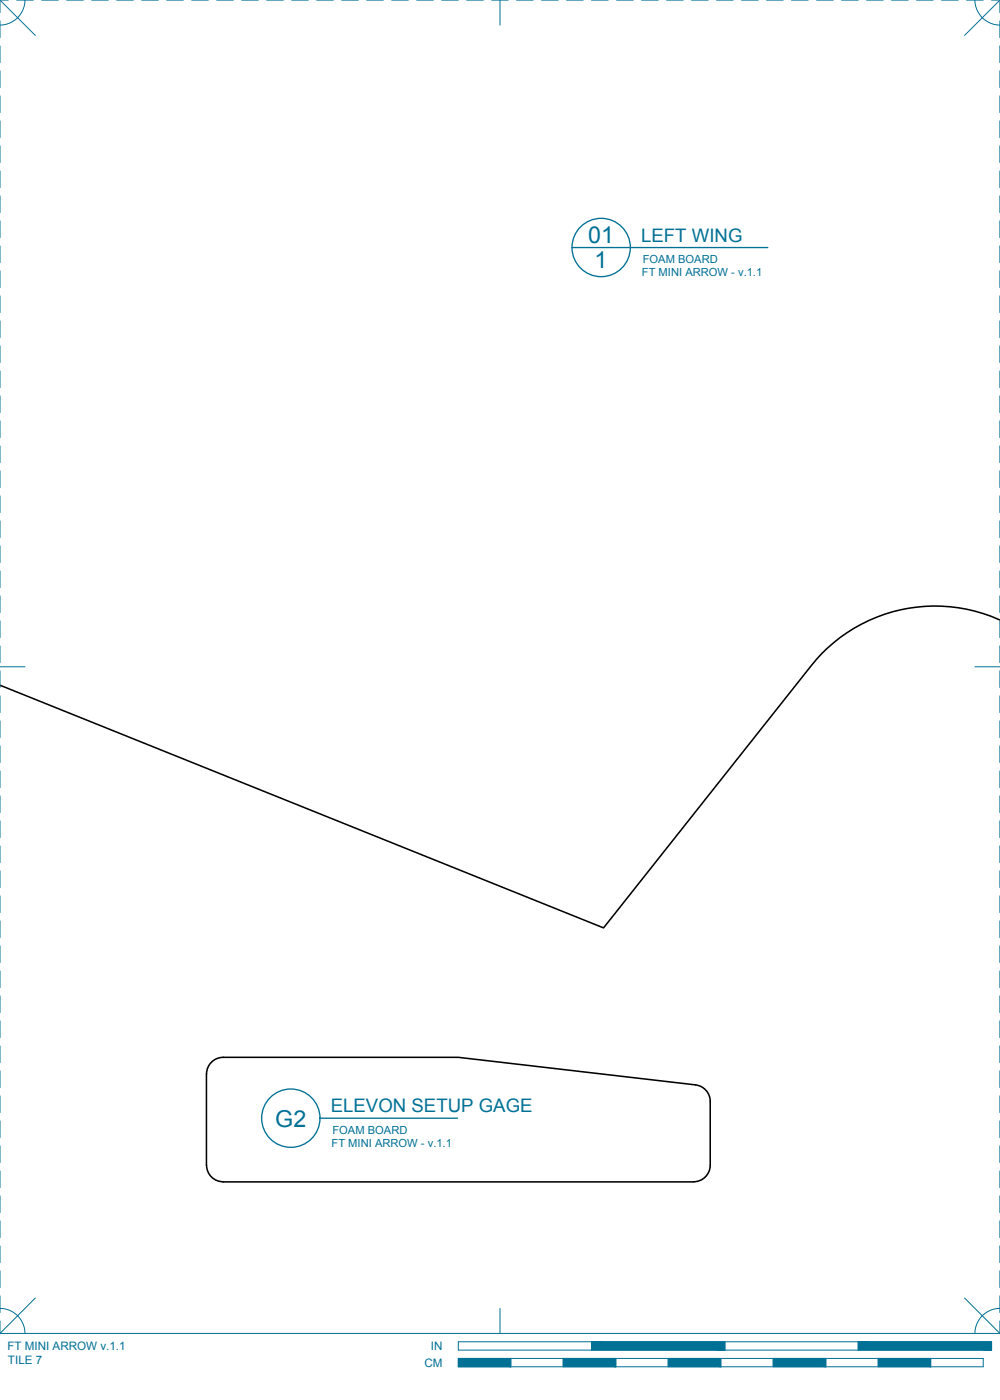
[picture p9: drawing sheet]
<svg xmlns="http://www.w3.org/2000/svg" width="190mm" height="267mm" viewBox="0 0 190 267" stroke-linecap="round" stroke-linejoin="round" font-family="sans-serif">
<!-- layer: 01 CUT -->
<path d="M190.5 118.1a30.1 30.1 0 0 0-36 8.8l-39.5 49.9-115-46.3M42.5 201.4h44.8l45.2 5.3a3.2 3.2 0 0 1 2.8 3.1v12.2a3.2 3.2 0 0 1-3.2 3.1M42.5 201.4a3.2 3.2 0 0 0-3.2 3.2v17.4a3.2 3.2 0 0 0 3.2 3.1M42.5 225.1h89.6" fill="none" stroke="#000" stroke-width=".3"/>
<!-- layer: 23 NOTES -->
<g fill="none" stroke="#007095" stroke-width=".25">
<path d="M109 47.2h37.3M61 213h26.1"/>
<circle cx="114.5" cy="47.1" r="5.6"/>
<circle cx="55.4" cy="213" r="5.6"/>
</g>
<!-- layer: 22 TILED -->
<g fill="#007095" stroke="#007095" stroke-width=".19">
<path d="M163.5 255.6l25.4 1.6v-1.6zM163.5 255.6l25.4 1.6h-25.4z"/>
<path d="M112.7 255.6l25.4 1.6v-1.6zM112.7 255.6l25.4 1.6h-25.4z"/>
<path d="M167.3 258.8l10 1.6v-1.6zM167.3 258.8l10 1.6h-10z"/>
<path d="M147.3 258.8l10 1.6v-1.6zM147.3 258.8l10 1.6h-10z"/>
<path d="M127.3 258.8l10 1.6v-1.6zM127.3 258.8l10 1.6h-10z"/>
<path d="M107.3 258.8l10 1.6v-1.6zM107.3 258.8l10 1.6h-10z"/>
<path d="M87.3 258.8l10 1.6v-1.6zM87.3 258.8l10 1.6h-10z"/>
</g>
<g fill="none" stroke="#007095" stroke-width=".19">
<path d="M0 0h1.6M0 0v2.4M0 4v3.2M0 8.7v3.2M0 13.5v3.2M0 18.3v3.1M0 0l6.7 6.8M3.2 0h3.1M4.8 0a4.8 4.8 0 0 1-4.8 4.8M7.9 0h3.2M12.7 0h3.2M17.5 0h3.1"/>
<path d="M22.2 0h3.2M27 0h3.2M31.7 0h3.2M36.5 0h3.2M41.3 0h3.1M46 0h3.2M50.8 0h3.2M55.6 0h3.1M60.3 0h3.2M65.1 0h3.2M69.8 0h3.2M74.6 0h3.2"/>
<path d="M79.4 0h3.1M84.1 0h3.2M88.9 0h3.2M93.7 0h3.1M95.2 0v4.8M98.4 0h3.2M103.2 0h3.1M107.9 0h3.2M112.7 0h3.2M117.5 0h3.1M122.2 0h3.2M127 0h3.2"/>
<path d="M131.7 0h3.2M136.5 0h3.2M141.3 0h3.1M146 0h3.2M150.8 0h3.2M155.6 0h3.1M160.3 0h3.2M165.1 0h3.2M169.8 0h3.2M174.6 0h3.2M179.4 0h3.1M184.1 0h3.2"/>
<path d="M185.7 0a4.8 4.8 0 0 0 4.8 4.8M188.9 0h1.6M190.5 0v2.4M190.5 4v3.2M190.5 8.7v3.2M190.5 13.5v3.2M190.5 18.3v3.1M190.5 0l-6.8 6.8M0 23v3.2M0 27.8v3.2M0 32.6v3.1M0 37.3v3.2"/>
<path d="M190.5 23v3.2M190.5 27.8v3.2M190.5 32.6v3.1M190.5 37.3v3.2M0 42.1v3.2M0 46.8v3.2M0 51.6v3.2M0 56.4v3.1M190.5 42.1v3.2M190.5 46.8v3.2M190.5 51.6v3.2M190.5 56.4v3.1"/>
<path d="M0 61.1v3.2M0 65.9v3.2M0 70.7v3.1M0 75.4v3.2M190.5 61.1v3.2M190.5 65.9v3.2M190.5 70.7v3.1M190.5 75.4v3.2M0 80.2v3.2M0 84.9v3.2M0 89.7v3.2M0 94.5v3.1"/>
<path d="M0 99.2v3.2M190.5 80.2v3.2M190.5 84.9v3.2M190.5 89.7v3.2M190.5 94.5v3.1M190.5 99.2v3.2M0 104v3.2M0 108.8v3.1M0 113.5v3.2M0 118.3v3.2M190.5 104v3.2M190.5 108.8v3.1"/>
<path d="M190.5 113.5v3.2M190.5 118.3v3.2M0 127h4.8M0 123v3.2M0 127.8v3.2M0 132.6v3.1M0 137.3v3.2M185.7 127h4.8M190.5 123v3.2M190.5 127.8v3.2M190.5 132.6v3.1M190.5 137.3v3.2"/>
<path d="M0 142.1v3.2M0 146.9v3.1M0 151.6v3.2M0 156.4v3.2M190.5 142.1v3.2M190.5 146.9v3.1M190.5 151.6v3.2M190.5 156.4v3.2M0 161.1v3.2M0 165.9v3.2M0 170.7v3.1M0 175.4v3.2"/>
<path d="M190.5 161.1v3.2M190.5 165.9v3.2M190.5 170.7v3.1M190.5 175.4v3.2M0 180.2v3.2M0 185v3.1M0 189.7v3.2M0 194.5v3.2M0 199.2v3.2M190.5 180.2v3.2M190.5 185v3.1M190.5 189.7v3.2"/>
<path d="M190.5 194.5v3.2M190.5 199.2v3.2M0 204v3.2M0 208.8v3.1M0 213.5v3.2M0 218.3v3.2M190.5 204v3.2M190.5 208.8v3.1M190.5 213.5v3.2M190.5 218.3v3.2M0 223.1v3.1M0 227.8v3.2"/>
<path d="M0 232.6v3.2M0 237.3v3.2M190.5 223.1v3.1M190.5 227.8v3.2M190.5 232.6v3.2M190.5 237.3v3.2M0 249.3a4.7 4.7 0 0 1 4.8 4.7M0 242.1v3.2M0 246.9v3.1M0 251.6v2.4M0 254h190.5M6.7 247.3l-6.7 6.7"/>
<path d="M87.3 255.6h101.6v1.6h-101.6zM87.3 258.8h100v1.6h-100zM95.2 249.3v4.7M97.3 258.8v1.6M107.3 258.8v1.6M112.7 255.6v1.6M117.3 258.8v1.6M127.3 258.8v1.6M137.3 258.8v1.6M138.1 255.6v1.6M147.3 258.8v1.6M157.3 258.8v1.6"/>
<path d="M163.5 255.6v1.6M167.3 258.8v1.6M177.3 258.8v1.6M183.7 247.3l6.8 6.7M190.5 249.3a4.7 4.7 0 0 0-4.8 4.7M190.5 242.1v3.2M190.5 246.9v3.1M190.5 251.6v2.4"/>
</g>
<g font-size="4.4" fill="#007095">
<text x="112.1" y="46.4">01</text>
<text x="113.3" y="51.1">1</text>
<text x="52.4" y="214.6">G2</text>
</g>
<g font-size="3.5" fill="#007095">
<text x="122.1" y="46.1">LEFT WING</text>
<text x="63" y="211.9">ELEVON SETUP GAGE</text>
</g>
<g font-size="2.2" fill="#007095">
<text x="1.4" y="257.2">FT MINI ARROW v.1.1</text>
<text x="82.1" y="257.2">IN</text>
<text x="1.5" y="259.9">TILE 7</text>
<text x="80.8" y="260.4">CM</text>
</g>
<g font-size="2.1" fill="#007095">
<text x="122.3" y="52.7">FT MINI ARROW - v.1.1</text>
<text x="122.4" y="50.1">FOAM BOARD</text>
<text x="63.3" y="215.9">FOAM BOARD</text>
<text x="63.2" y="218.5">FT MINI ARROW - v.1.1</text>
</g>
</svg>
